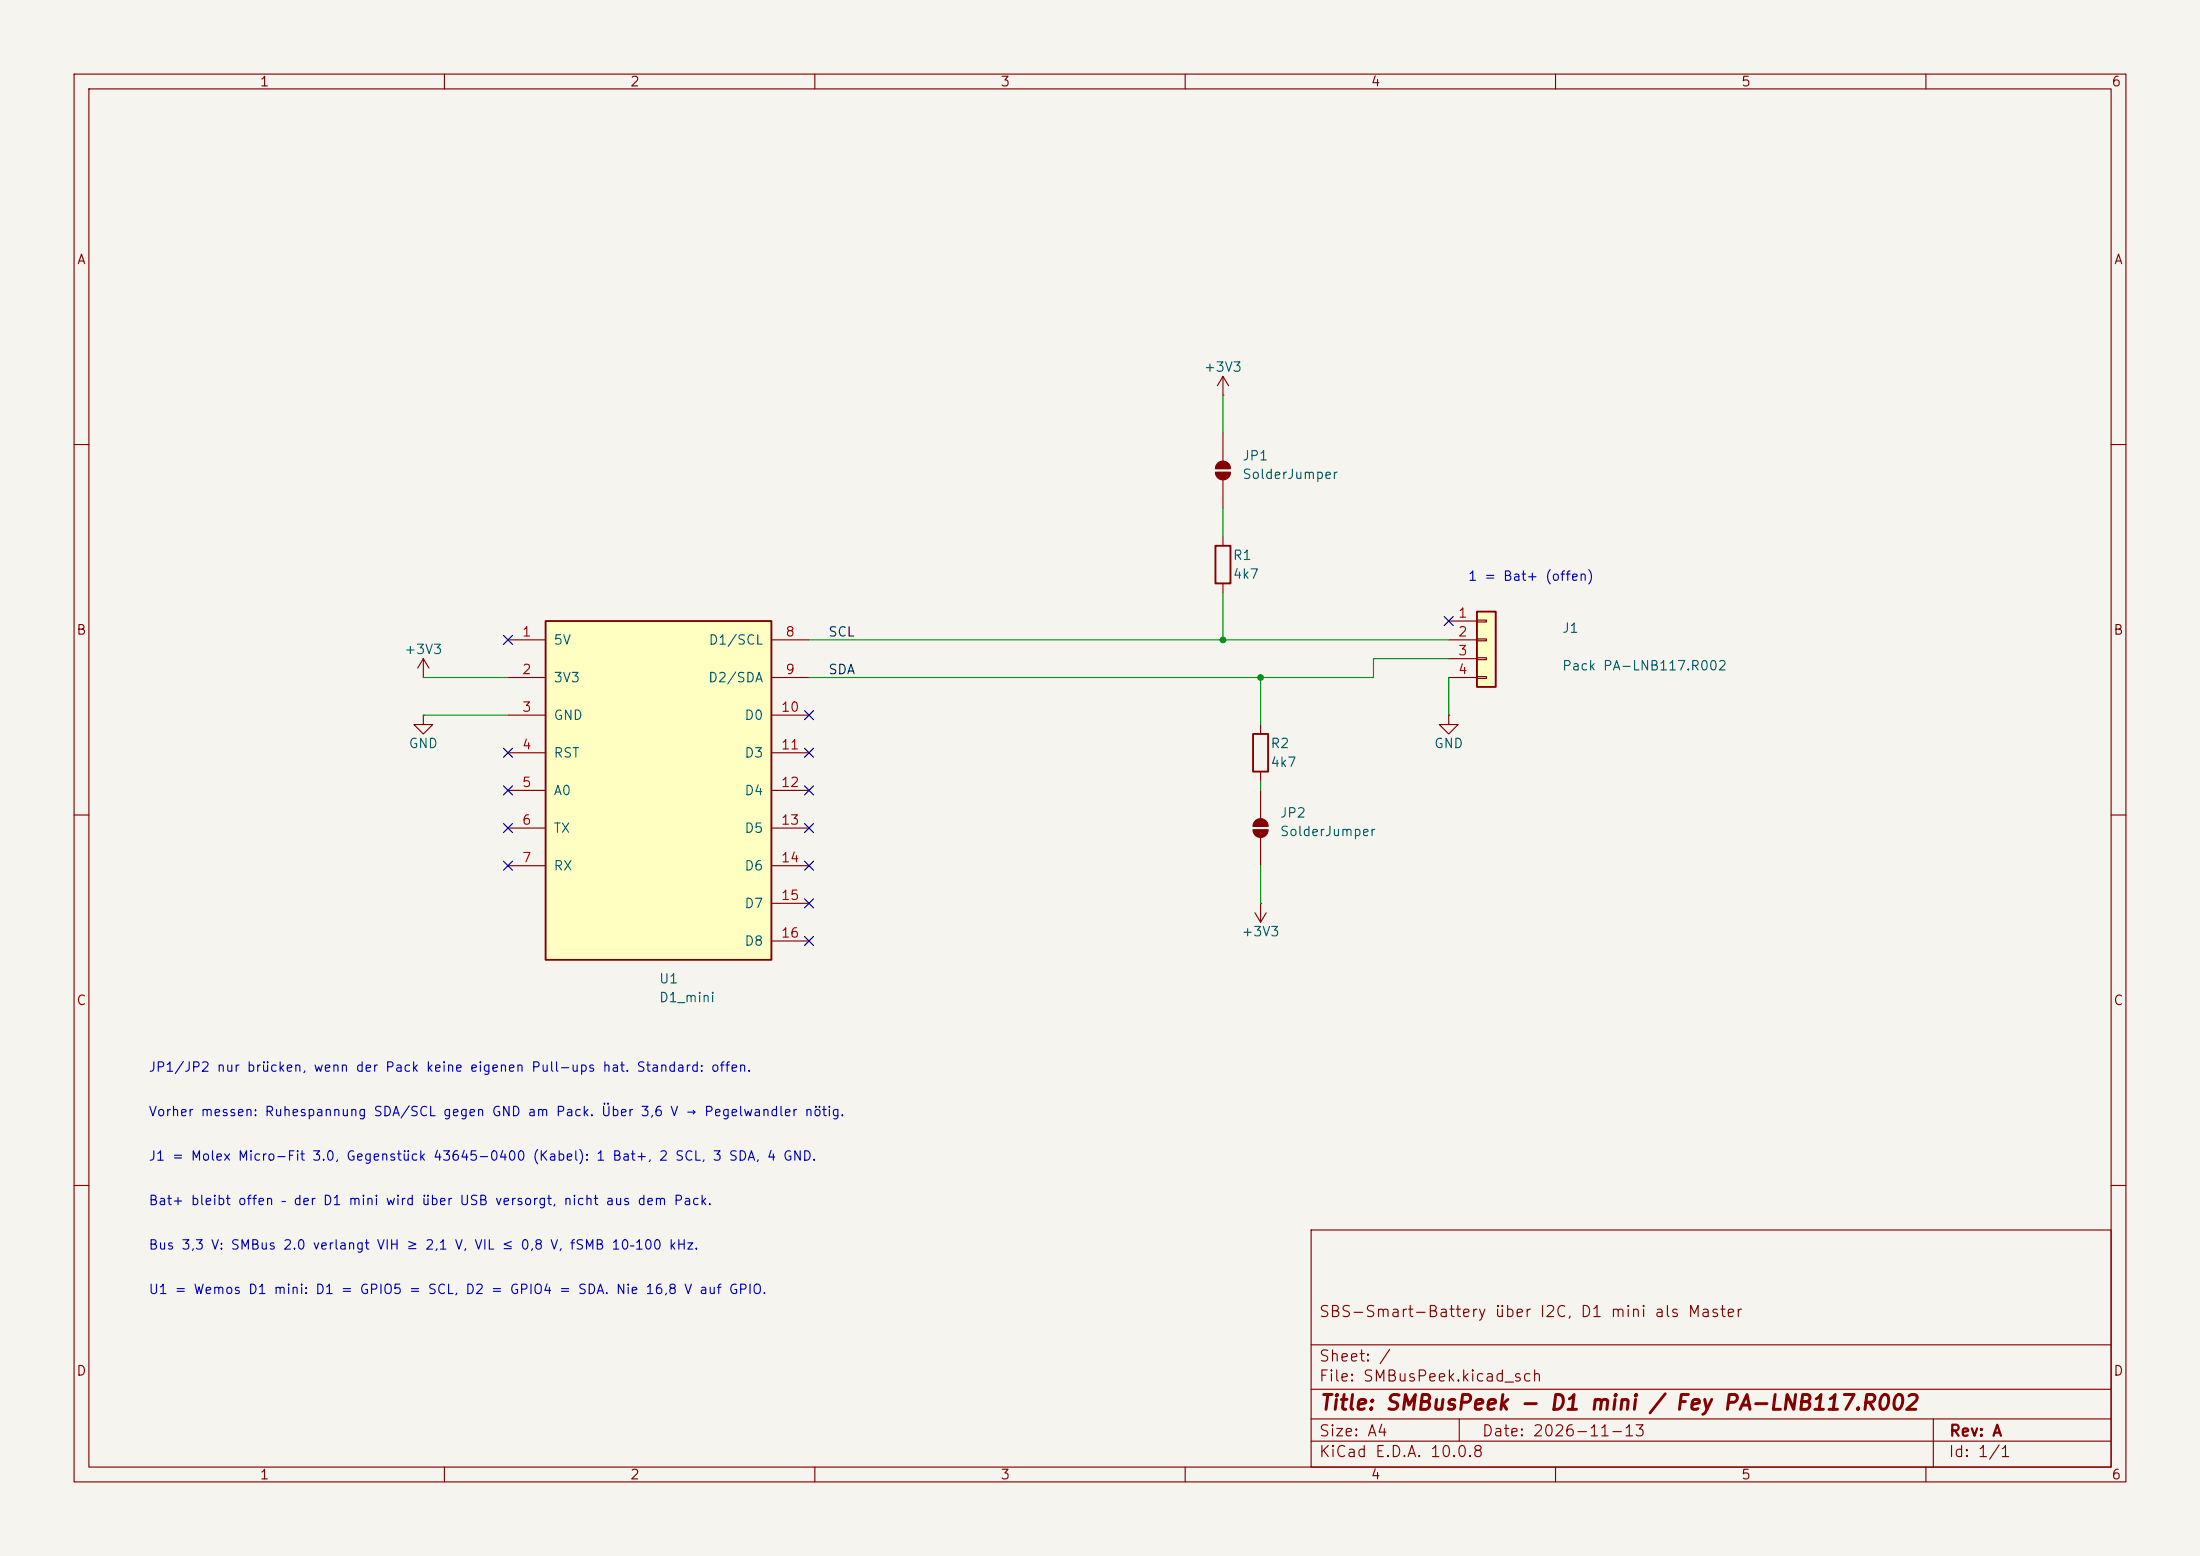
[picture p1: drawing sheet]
(kicad_sch
 (version 20260306)
 (generator "eeschema")
 (generator_version "10.0")
 (paper "A4")
 (title_block
  (title "SMBusPeek - D1 mini / Fey PA-LNB117.R002")
  (date "2026-11-13")
  (rev "A")
  (comment 1 "SBS-Smart-Battery über I2C, D1 mini als Master"))
 (lib_symbols
 (symbol "Connector_Generic:Conn_01x04"
  (pin_names
   (offset 1.016) (hide yes))
  (exclude_from_sim no)
  (in_bom yes)
  (on_board yes)
  (in_pos_files yes)
  (duplicate_pin_numbers_are_jumpers no)
  (property "Reference" "J" (at 0 5.08 0) (show_name no) (do_not_autoplace no) (effects (font (size 1.27 1.27))))
  (property "Value" "Conn_01x04" (at 0 -7.62 0) (show_name no) (do_not_autoplace no) (effects (font (size 1.27 1.27))))
  (property "Footprint" "" (at 0 0 0) (show_name no) (do_not_autoplace no) (hide yes) (effects (font (size 1.27 1.27))))
  (property "Datasheet" "" (at 0 0 0) (show_name no) (do_not_autoplace no) (hide yes) (effects (font (size 1.27 1.27))))
  (property "Description" "Generic connector, single row, 01x04, script generated (kicad-library-utils/schlib/autogen/connector/)" (at 0 0 0) (show_name no) (do_not_autoplace no) (hide yes) (effects (font (size 1.27 1.27))))
  (symbol "Conn_01x04_1_1"
   (rectangle (start -1.27 3.81) (end 1.27 -6.35) (stroke (width 0.254) (type default)) (fill (type background)))
   (rectangle (start -1.27 2.667) (end 0 2.413) (stroke (width 0.1524) (type default)) (fill (type none)))
   (rectangle (start -1.27 0.127) (end 0 -0.127) (stroke (width 0.1524) (type default)) (fill (type none)))
   (rectangle (start -1.27 -2.413) (end 0 -2.667) (stroke (width 0.1524) (type default)) (fill (type none)))
   (rectangle (start -1.27 -4.953) (end 0 -5.207) (stroke (width 0.1524) (type default)) (fill (type none)))
   (pin passive line (at -5.08 2.54 0) (length 3.81) (name "Pin_1" (effects (font (size 1.27 1.27)))) (number "1" (effects (font (size 1.27 1.27)))))
   (pin passive line (at -5.08 0 0) (length 3.81) (name "Pin_2" (effects (font (size 1.27 1.27)))) (number "2" (effects (font (size 1.27 1.27)))))
   (pin passive line (at -5.08 -2.54 0) (length 3.81) (name "Pin_3" (effects (font (size 1.27 1.27)))) (number "3" (effects (font (size 1.27 1.27)))))
   (pin passive line (at -5.08 -5.08 0) (length 3.81) (name "Pin_4" (effects (font (size 1.27 1.27)))) (number "4" (effects (font (size 1.27 1.27))))))
  (embedded_fonts no))	(symbol "Device:R"
  (pin_numbers (hide yes))
  (pin_names
   (offset 0))
  (exclude_from_sim no)
  (in_bom yes)
  (on_board yes)
  (in_pos_files yes)
  (duplicate_pin_numbers_are_jumpers no)
  (property "Reference" "R" (at 2.032 0 90) (show_name no) (do_not_autoplace no) (effects (font (size 1.27 1.27))))
  (property "Value" "R" (at 0 0 90) (show_name no) (do_not_autoplace no) (effects (font (size 1.27 1.27))))
  (property "Footprint" "" (at -1.778 0 90) (show_name no) (do_not_autoplace no) (hide yes) (effects (font (size 1.27 1.27))))
  (property "Datasheet" "" (at 0 0 0) (show_name no) (do_not_autoplace no) (hide yes) (effects (font (size 1.27 1.27))))
  (property "Description" "Resistor" (at 0 0 0) (show_name no) (do_not_autoplace no) (hide yes) (effects (font (size 1.27 1.27))))
  (symbol "R_0_1"
   (rectangle (start -1.016 -2.54) (end 1.016 2.54) (stroke (width 0.254) (type default)) (fill (type none))))
  (symbol "R_1_1"
   (pin passive line (at 0 3.81 270) (length 1.27) (name "" (effects (font (size 1.27 1.27)))) (number "1" (effects (font (size 1.27 1.27)))))
   (pin passive line (at 0 -3.81 90) (length 1.27) (name "" (effects (font (size 1.27 1.27)))) (number "2" (effects (font (size 1.27 1.27))))))
  (embedded_fonts no))	(symbol "Jumper:SolderJumper_2_Open"
  (pin_numbers (hide yes))
  (pin_names
   (offset 0) (hide yes))
  (exclude_from_sim no)
  (in_bom no)
  (on_board yes)
  (in_pos_files yes)
  (duplicate_pin_numbers_are_jumpers no)
  (property "Reference" "JP" (at 0 2.032 0) (show_name no) (do_not_autoplace no) (effects (font (size 1.27 1.27))))
  (property "Value" "SolderJumper_2_Open" (at 0 -2.54 0) (show_name no) (do_not_autoplace no) (effects (font (size 1.27 1.27))))
  (property "Footprint" "" (at 0 0 0) (show_name no) (do_not_autoplace no) (hide yes) (effects (font (size 1.27 1.27))))
  (property "Datasheet" "" (at 0 -7.62 0) (show_name no) (do_not_autoplace no) (hide yes) (effects (font (size 1.27 1.27))))
  (property "Description" "Solder Jumper, 2-pole, open" (at 0 -5.08 0) (show_name no) (do_not_autoplace no) (hide yes) (effects (font (size 1.27 1.27))))
  (symbol "SolderJumper_2_Open_0_1"
   (polyline (pts (xy -0.254 1.016) (xy -0.254 -1.016)) (stroke (width 0.1524) (type default)) (fill (type none)))
   (arc (start -0.254 -1.016) (mid -1.2656 0) (end -0.254 1.016) (stroke (width 0.1524) (type default)) (fill (type outline)))
   (arc (start 0.254 1.016) (mid 1.2656 0) (end 0.254 -1.016) (stroke (width 0.1524) (type default)) (fill (type outline)))
   (polyline (pts (xy 0.254 1.016) (xy 0.254 -1.016)) (stroke (width 0.1524) (type default)) (fill (type none))))
  (symbol "SolderJumper_2_Open_1_1"
   (pin passive line (at -5.08 0 0) (length 3.81) (name "A" (effects (font (size 1.27 1.27)))) (number "1" (effects (font (size 1.27 1.27)))))
   (pin passive line (at 5.08 0 180) (length 3.81) (name "B" (effects (font (size 1.27 1.27)))) (number "2" (effects (font (size 1.27 1.27))))))
  (embedded_fonts no))	(symbol "power:+3V3"
  (power global)
  (pin_numbers (hide yes))
  (pin_names
   (offset 0) (hide yes))
  (exclude_from_sim no)
  (in_bom yes)
  (on_board yes)
  (in_pos_files yes)
  (duplicate_pin_numbers_are_jumpers no)
  (property "Reference" "#PWR" (at 0 -3.81 0) (show_name no) (do_not_autoplace no) (hide yes) (effects (font (size 1.27 1.27))))
  (property "Value" "+3V3" (at 0 3.556 0) (show_name no) (do_not_autoplace no) (effects (font (size 1.27 1.27))))
  (property "Footprint" "" (at 0 0 0) (show_name no) (do_not_autoplace no) (hide yes) (effects (font (size 1.27 1.27))))
  (property "Datasheet" "" (at 0 0 0) (show_name no) (do_not_autoplace no) (hide yes) (effects (font (size 1.27 1.27))))
  (property "Description" "Power symbol creates a global label with name \"+3V3\"" (at 0 0 0) (show_name no) (do_not_autoplace no) (hide yes) (effects (font (size 1.27 1.27))))
  (symbol "+3V3_0_1"
   (polyline (pts (xy -0.762 1.27) (xy 0 2.54)) (stroke (width 0) (type default)) (fill (type none)))
   (polyline (pts (xy 0 2.54) (xy 0.762 1.27)) (stroke (width 0) (type default)) (fill (type none)))
   (polyline (pts (xy 0 0) (xy 0 2.54)) (stroke (width 0) (type default)) (fill (type none))))
  (symbol "+3V3_1_1"
   (pin power_in line (at 0 0 90) (length 0) (name "" (effects (font (size 1.27 1.27)))) (number "1" (effects (font (size 1.27 1.27))))))
  (embedded_fonts no))	(symbol "power:GND"
  (power global)
  (pin_numbers (hide yes))
  (pin_names
   (offset 0) (hide yes))
  (exclude_from_sim no)
  (in_bom yes)
  (on_board yes)
  (in_pos_files yes)
  (duplicate_pin_numbers_are_jumpers no)
  (property "Reference" "#PWR" (at 0 -6.35 0) (show_name no) (do_not_autoplace no) (hide yes) (effects (font (size 1.27 1.27))))
  (property "Value" "GND" (at 0 -3.81 0) (show_name no) (do_not_autoplace no) (effects (font (size 1.27 1.27))))
  (property "Footprint" "" (at 0 0 0) (show_name no) (do_not_autoplace no) (hide yes) (effects (font (size 1.27 1.27))))
  (property "Datasheet" "" (at 0 0 0) (show_name no) (do_not_autoplace no) (hide yes) (effects (font (size 1.27 1.27))))
  (property "Description" "Power symbol creates a global label with name \"GND\" , ground" (at 0 0 0) (show_name no) (do_not_autoplace no) (hide yes) (effects (font (size 1.27 1.27))))
  (symbol "GND_0_1"
   (polyline (pts (xy 0 0) (xy 0 -1.27) (xy 1.27 -1.27) (xy 0 -2.54) (xy -1.27 -1.27) (xy 0 -1.27)) (stroke (width 0) (type default)) (fill (type none))))
  (symbol "GND_1_1"
   (pin power_in line (at 0 0 270) (length 0) (name "" (effects (font (size 1.27 1.27)))) (number "1" (effects (font (size 1.27 1.27))))))
  (embedded_fonts no))	(symbol "SMBusPeek:D1_mini"
  (pin_names
   (offset 1.016))
  (exclude_from_sim no)
  (in_bom yes)
  (on_board yes)
  (in_pos_files yes)
  (duplicate_pin_numbers_are_jumpers no)
  (property "Reference" "U" (at 0 20.32 0) (show_name no) (do_not_autoplace no) (effects (font (size 1.27 1.27))))
  (property "Value" "D1_mini" (at 0 -30.48 0) (show_name no) (do_not_autoplace no) (effects (font (size 1.27 1.27))))
  (property "Footprint" "" (at 0 0 0) (show_name no) (do_not_autoplace no) (hide yes) (effects (font (size 1.27 1.27))))
  (property "Datasheet" "https://www.wemos.cc/en/latest/d1/d1_mini.html" (at 0 0 0) (show_name no) (do_not_autoplace no) (hide yes) (effects (font (size 1.27 1.27))))
  (property "Description" "Wemos D1 mini (ESP8266), USB-versorgt" (at 0 0 0) (show_name no) (do_not_autoplace no) (hide yes) (effects (font (size 1.27 1.27))))
  (symbol "D1_mini_0_1"
   (rectangle (start -15.24 17.78) (end 15.24 -27.94) (stroke (width 0.254) (type default)) (fill (type background))))
  (symbol "D1_mini_1_1"
   (pin passive line (at -20.32 15.24 0) (length 5.08) (name "5V" (effects (font (size 1.27 1.27)))) (number "1" (effects (font (size 1.27 1.27)))))
   (pin power_out line (at -20.32 10.16 0) (length 5.08) (name "3V3" (effects (font (size 1.27 1.27)))) (number "2" (effects (font (size 1.27 1.27)))))
   (pin power_out line (at -20.32 5.08 0) (length 5.08) (name "GND" (effects (font (size 1.27 1.27)))) (number "3" (effects (font (size 1.27 1.27)))))
   (pin input line (at -20.32 0.0 0) (length 5.08) (name "RST" (effects (font (size 1.27 1.27)))) (number "4" (effects (font (size 1.27 1.27)))))
   (pin input line (at -20.32 -5.08 0) (length 5.08) (name "A0" (effects (font (size 1.27 1.27)))) (number "5" (effects (font (size 1.27 1.27)))))
   (pin output line (at -20.32 -10.16 0) (length 5.08) (name "TX" (effects (font (size 1.27 1.27)))) (number "6" (effects (font (size 1.27 1.27)))))
   (pin input line (at -20.32 -15.24 0) (length 5.08) (name "RX" (effects (font (size 1.27 1.27)))) (number "7" (effects (font (size 1.27 1.27)))))
   (pin bidirectional line (at 20.32 15.24 180) (length 5.08) (name "D1/SCL" (effects (font (size 1.27 1.27)))) (number "8" (effects (font (size 1.27 1.27)))))
   (pin bidirectional line (at 20.32 10.16 180) (length 5.08) (name "D2/SDA" (effects (font (size 1.27 1.27)))) (number "9" (effects (font (size 1.27 1.27)))))
   (pin bidirectional line (at 20.32 5.08 180) (length 5.08) (name "D0" (effects (font (size 1.27 1.27)))) (number "10" (effects (font (size 1.27 1.27)))))
   (pin bidirectional line (at 20.32 0.0 180) (length 5.08) (name "D3" (effects (font (size 1.27 1.27)))) (number "11" (effects (font (size 1.27 1.27)))))
   (pin bidirectional line (at 20.32 -5.08 180) (length 5.08) (name "D4" (effects (font (size 1.27 1.27)))) (number "12" (effects (font (size 1.27 1.27)))))
   (pin bidirectional line (at 20.32 -10.16 180) (length 5.08) (name "D5" (effects (font (size 1.27 1.27)))) (number "13" (effects (font (size 1.27 1.27)))))
   (pin bidirectional line (at 20.32 -15.24 180) (length 5.08) (name "D6" (effects (font (size 1.27 1.27)))) (number "14" (effects (font (size 1.27 1.27)))))
   (pin bidirectional line (at 20.32 -20.32 180) (length 5.08) (name "D7" (effects (font (size 1.27 1.27)))) (number "15" (effects (font (size 1.27 1.27)))))
   (pin bidirectional line (at 20.32 -25.4 180) (length 5.08) (name "D8" (effects (font (size 1.27 1.27)))) (number "16" (effects (font (size 1.27 1.27))))))
  (embedded_fonts no)))
 (symbol
  (lib_id "SMBusPeek:D1_mini")
  (at 88.9 101.6 0)
  (unit 1)
  (exclude_from_sim no)
  (in_bom yes)
  (on_board yes)
  (dnp no)
  (property "Reference" "U1" (at 88.9 132.08 0) (effects (font (size 1.27 1.27)) (justify left)))
  (property "Value" "D1_mini" (at 88.9 134.62 0) (effects (font (size 1.27 1.27)) (justify left)))
  (property "Footprint" "" (at 88.9 101.6 0) (hide yes) (effects (font (size 1.27 1.27))))
  (property "Datasheet" "https://www.wemos.cc/en/latest/d1/d1_mini.html" (at 88.9 101.6 0) (hide yes) (effects (font (size 1.27 1.27))))
  (property "Description" "Wemos D1 mini, USB-versorgt" (at 88.9 101.6 0) (hide yes) (effects (font (size 1.27 1.27))))
  (pin "1")
  (pin "2")
  (pin "3")
  (pin "4")
  (pin "5")
  (pin "6")
  (pin "7")
  (pin "8")
  (pin "9")
  (pin "10")
  (pin "11")
  (pin "12")
  (pin "13")
  (pin "14")
  (pin "15")
  (pin "16"))
 (symbol
  (lib_id "Connector_Generic:Conn_01x04")
  (at 200.66 86.36 0)
  (unit 1)
  (exclude_from_sim no)
  (in_bom yes)
  (on_board yes)
  (dnp no)
  (property "Reference" "J1" (at 210.82 84.76 0) (effects (font (size 1.27 1.27)) (justify left)))
  (property "Value" "Pack PA-LNB117.R002" (at 210.82 89.84 0) (effects (font (size 1.27 1.27)) (justify left)))
  (property "Footprint" "Connector_Molex:Molex_Micro-Fit_3.0_43650-0415_1x04_P3.00mm_Vertical" (at 200.66 86.36 0) (hide yes) (effects (font (size 1.27 1.27))))
  (property "Datasheet" "" (at 200.66 86.36 0) (hide yes) (effects (font (size 1.27 1.27))))
  (property "Description" "Gegenstueck zu Molex Micro-Fit 43645-0400: 1 Bat+, 2 SCL, 3 SDA, 4 GND" (at 200.66 86.36 0) (hide yes) (effects (font (size 1.27 1.27))))
  (pin "1")
  (pin "2")
  (pin "3")
  (pin "4"))
 (symbol
  (lib_id "Jumper:SolderJumper_2_Open")
  (at 165.1 63.5 90)
  (unit 1)
  (exclude_from_sim no)
  (in_bom yes)
  (on_board yes)
  (dnp no)
  (property "Reference" "JP1" (at 167.64 61.5 90) (effects (font (size 1.27 1.27)) (justify right)))
  (property "Value" "SolderJumper" (at 167.64 64.0 90) (effects (font (size 1.27 1.27)) (justify right)))
  (property "Footprint" "" (at 165.1 63.5 0) (hide yes) (effects (font (size 1.27 1.27))))
  (property "Datasheet" "" (at 165.1 63.5 0) (hide yes) (effects (font (size 1.27 1.27))))
  (property "Description" "Bruecke fuer Pull-up SCL" (at 165.1 63.5 0) (hide yes) (effects (font (size 1.27 1.27))))
  (pin "1")
  (pin "2"))
 (symbol
  (lib_id "Device:R")
  (at 165.1 76.2 0)
  (unit 1)
  (exclude_from_sim no)
  (in_bom yes)
  (on_board yes)
  (dnp no)
  (property "Reference" "R1" (at 166.37 74.93 0) (effects (font (size 1.27 1.27)) (justify left)))
  (property "Value" "4k7" (at 166.37 77.47 0) (effects (font (size 1.27 1.27)) (justify left)))
  (property "Footprint" "" (at 165.1 76.2 0) (hide yes) (effects (font (size 1.27 1.27))))
  (property "Datasheet" "" (at 165.1 76.2 0) (hide yes) (effects (font (size 1.27 1.27))))
  (property "Description" "Pull-up SCL" (at 165.1 76.2 0) (hide yes) (effects (font (size 1.27 1.27))))
  (pin "1")
  (pin "2"))
 (symbol
  (lib_id "power:+3V3")
  (at 165.1 53.34 0)
  (unit 1)
  (exclude_from_sim no)
  (in_bom yes)
  (on_board yes)
  (dnp no)
  (property "Reference" "#PWR01" (at 165.1 49.53 0) (hide yes) (effects (font (size 1.27 1.27))))
  (property "Value" "+3V3" (at 165.1 49.53 0) (effects (font (size 1.27 1.27))))
  (property "Footprint" "" (at 165.1 53.34 0) (hide yes) (effects (font (size 1.27 1.27))))
  (property "Datasheet" "" (at 165.1 53.34 0) (hide yes) (effects (font (size 1.27 1.27))))
  (property "Description" "" (at 165.1 53.34 0) (hide yes) (effects (font (size 1.27 1.27))))
  (pin "1"))
 (symbol
  (lib_id "Jumper:SolderJumper_2_Open")
  (at 170.18 111.76 90)
  (unit 1)
  (exclude_from_sim no)
  (in_bom yes)
  (on_board yes)
  (dnp no)
  (property "Reference" "JP2" (at 172.72 109.7 90) (effects (font (size 1.27 1.27)) (justify right)))
  (property "Value" "SolderJumper" (at 172.72 112.2 90) (effects (font (size 1.27 1.27)) (justify right)))
  (property "Footprint" "" (at 170.18 111.76 0) (hide yes) (effects (font (size 1.27 1.27))))
  (property "Datasheet" "" (at 170.18 111.76 0) (hide yes) (effects (font (size 1.27 1.27))))
  (property "Description" "Bruecke fuer Pull-up SDA" (at 170.18 111.76 0) (hide yes) (effects (font (size 1.27 1.27))))
  (pin "1")
  (pin "2"))
 (symbol
  (lib_id "Device:R")
  (at 170.18 101.6 0)
  (unit 1)
  (exclude_from_sim no)
  (in_bom yes)
  (on_board yes)
  (dnp no)
  (property "Reference" "R2" (at 171.45 100.33 0) (effects (font (size 1.27 1.27)) (justify left)))
  (property "Value" "4k7" (at 171.45 102.87 0) (effects (font (size 1.27 1.27)) (justify left)))
  (property "Footprint" "" (at 170.18 101.6 0) (hide yes) (effects (font (size 1.27 1.27))))
  (property "Datasheet" "" (at 170.18 101.6 0) (hide yes) (effects (font (size 1.27 1.27))))
  (property "Description" "Pull-up SDA" (at 170.18 101.6 0) (hide yes) (effects (font (size 1.27 1.27))))
  (pin "1")
  (pin "2"))
 (symbol
  (lib_id "power:+3V3")
  (at 170.18 121.92 180)
  (unit 1)
  (exclude_from_sim no)
  (in_bom yes)
  (on_board yes)
  (dnp no)
  (property "Reference" "#PWR02" (at 170.18 125.73 0) (hide yes) (effects (font (size 1.27 1.27))))
  (property "Value" "+3V3" (at 170.18 125.73 0) (effects (font (size 1.27 1.27))))
  (property "Footprint" "" (at 170.18 121.92 0) (hide yes) (effects (font (size 1.27 1.27))))
  (property "Datasheet" "" (at 170.18 121.92 0) (hide yes) (effects (font (size 1.27 1.27))))
  (property "Description" "" (at 170.18 121.92 0) (hide yes) (effects (font (size 1.27 1.27))))
  (pin "1"))
 (symbol
  (lib_id "power:GND")
  (at 195.58 96.52 0)
  (unit 1)
  (exclude_from_sim no)
  (in_bom yes)
  (on_board yes)
  (dnp no)
  (property "Reference" "#PWR03" (at 195.58 100.33 0) (hide yes) (effects (font (size 1.27 1.27))))
  (property "Value" "GND" (at 195.58 100.33 0) (effects (font (size 1.27 1.27))))
  (property "Footprint" "" (at 195.58 96.52 0) (hide yes) (effects (font (size 1.27 1.27))))
  (property "Datasheet" "" (at 195.58 96.52 0) (hide yes) (effects (font (size 1.27 1.27))))
  (property "Description" "" (at 195.58 96.52 0) (hide yes) (effects (font (size 1.27 1.27))))
  (pin "1"))
 (symbol
  (lib_id "power:+3V3")
  (at 57.15 91.44 0)
  (unit 1)
  (exclude_from_sim no)
  (in_bom yes)
  (on_board yes)
  (dnp no)
  (property "Reference" "#PWR04" (at 57.15 87.63 0) (hide yes) (effects (font (size 1.27 1.27))))
  (property "Value" "+3V3" (at 57.15 87.63 0) (effects (font (size 1.27 1.27))))
  (property "Footprint" "" (at 57.15 91.44 0) (hide yes) (effects (font (size 1.27 1.27))))
  (property "Datasheet" "" (at 57.15 91.44 0) (hide yes) (effects (font (size 1.27 1.27))))
  (property "Description" "" (at 57.15 91.44 0) (hide yes) (effects (font (size 1.27 1.27))))
  (pin "1"))
 (symbol
  (lib_id "power:GND")
  (at 57.15 96.52 0)
  (unit 1)
  (exclude_from_sim no)
  (in_bom yes)
  (on_board yes)
  (dnp no)
  (property "Reference" "#PWR05" (at 57.15 100.33 0) (hide yes) (effects (font (size 1.27 1.27))))
  (property "Value" "GND" (at 57.15 100.33 0) (effects (font (size 1.27 1.27))))
  (property "Footprint" "" (at 57.15 96.52 0) (hide yes) (effects (font (size 1.27 1.27))))
  (property "Datasheet" "" (at 57.15 96.52 0) (hide yes) (effects (font (size 1.27 1.27))))
  (property "Description" "" (at 57.15 96.52 0) (hide yes) (effects (font (size 1.27 1.27))))
  (pin "1"))
 (wire
  (pts (xy 195.58 86.36) (xy 109.22 86.36))
  (stroke (width 0) (type default)))
 (wire
  (pts (xy 195.58 88.9) (xy 185.42 88.9))
  (stroke (width 0) (type default)))
 (wire
  (pts (xy 185.42 88.9) (xy 185.42 91.44))
  (stroke (width 0) (type default)))
 (wire
  (pts (xy 185.42 91.44) (xy 109.22 91.44))
  (stroke (width 0) (type default)))
 (wire
  (pts (xy 195.58 91.44) (xy 195.58 96.52))
  (stroke (width 0) (type default)))
 (wire
  (pts (xy 165.1 86.36) (xy 165.1 80.01))
  (stroke (width 0) (type default)))
 (wire
  (pts (xy 165.1 72.39) (xy 165.1 68.58))
  (stroke (width 0) (type default)))
 (wire
  (pts (xy 165.1 58.42) (xy 165.1 53.34))
  (stroke (width 0) (type default)))
 (wire
  (pts (xy 170.18 91.44) (xy 170.18 97.79))
  (stroke (width 0) (type default)))
 (wire
  (pts (xy 170.18 105.41) (xy 170.18 106.68))
  (stroke (width 0) (type default)))
 (wire
  (pts (xy 170.18 116.84) (xy 170.18 121.92))
  (stroke (width 0) (type default)))
 (wire
  (pts (xy 68.58 91.44) (xy 57.15 91.44))
  (stroke (width 0) (type default)))
 (wire
  (pts (xy 68.58 96.52) (xy 57.15 96.52))
  (stroke (width 0) (type default)))
 (junction
  (at 165.1 86.36)
  (diameter 0)
  (color 0 0 0 0))
 (junction
  (at 170.18 91.44)
  (diameter 0)
  (color 0 0 0 0))
 (label "SCL"
  (at 111.76 86.36 0)
  (effects (font (size 1.27 1.27)) (justify left bottom)))
 (label "SDA"
  (at 111.76 91.44 0)
  (effects (font (size 1.27 1.27)) (justify left bottom)))
 (no_connect
  (at 195.58 83.82))
 (no_connect
  (at 68.58 86.36))
 (no_connect
  (at 68.58 101.6))
 (no_connect
  (at 68.58 106.68))
 (no_connect
  (at 68.58 111.76))
 (no_connect
  (at 68.58 116.84))
 (no_connect
  (at 109.22 96.52))
 (no_connect
  (at 109.22 101.6))
 (no_connect
  (at 109.22 106.68))
 (no_connect
  (at 109.22 111.76))
 (no_connect
  (at 109.22 116.84))
 (no_connect
  (at 109.22 121.92))
 (no_connect
  (at 109.22 127.0))
 (text "1 = Bat+ (offen)"
  (exclude_from_sim no)
  (at 198.12 78.74 0)
  (effects (font (size 1.27 1.27)) (justify left bottom)))
 (text "JP1/JP2 nur brücken, wenn der Pack keine eigenen Pull-ups hat. Standard: offen."
  (exclude_from_sim no)
  (at 20 145 0)
  (effects (font (size 1.27 1.27)) (justify left bottom)))
 (text "Vorher messen: Ruhespannung SDA/SCL gegen GND am Pack. Über 3,6 V → Pegelwandler nötig."
  (exclude_from_sim no)
  (at 20 151 0)
  (effects (font (size 1.27 1.27)) (justify left bottom)))
 (text "J1 = Molex Micro-Fit 3.0, Gegenstück 43645-0400 (Kabel): 1 Bat+, 2 SCL, 3 SDA, 4 GND."
  (exclude_from_sim no)
  (at 20 157 0)
  (effects (font (size 1.27 1.27)) (justify left bottom)))
 (text "Bat+ bleibt offen – der D1 mini wird über USB versorgt, nicht aus dem Pack."
  (exclude_from_sim no)
  (at 20 163 0)
  (effects (font (size 1.27 1.27)) (justify left bottom)))
 (text "Bus 3,3 V: SMBus 2.0 verlangt VIH ≥ 2,1 V, VIL ≤ 0,8 V, fSMB 10–100 kHz."
  (exclude_from_sim no)
  (at 20 169 0)
  (effects (font (size 1.27 1.27)) (justify left bottom)))
 (text "U1 = Wemos D1 mini: D1 = GPIO5 = SCL, D2 = GPIO4 = SDA. Nie 16,8 V auf GPIO."
  (exclude_from_sim no)
  (at 20 175 0)
  (effects (font (size 1.27 1.27)) (justify left bottom)))
 (embedded_fonts no)
 (sheet_instances
  (path ""
   (page "1"))))
